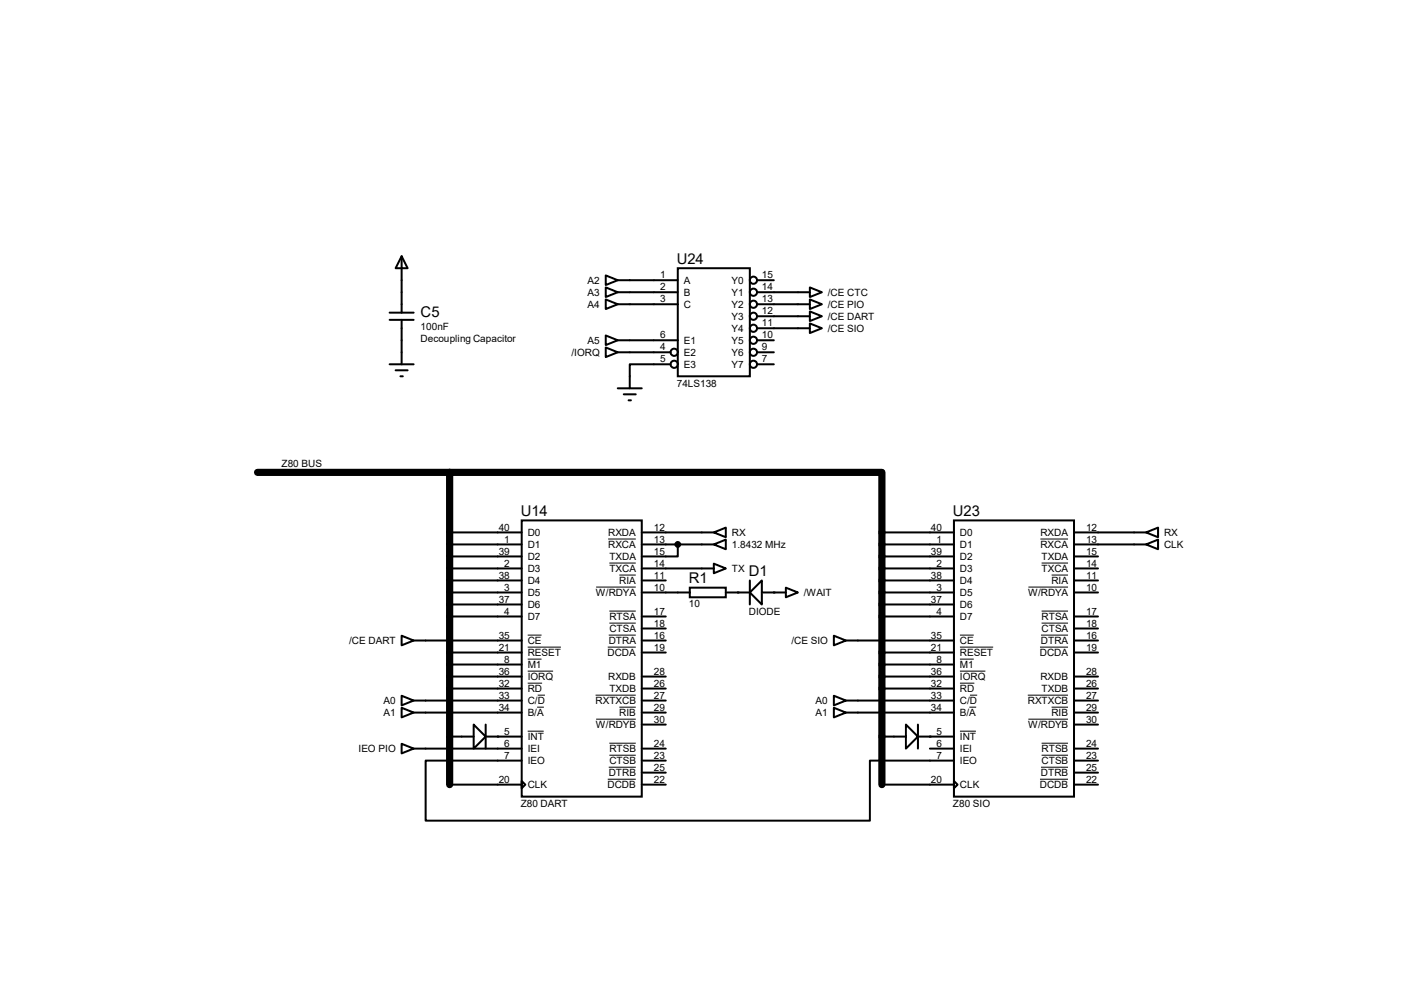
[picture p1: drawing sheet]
<svg xmlns="http://www.w3.org/2000/svg" width="297mm" height="210mm" viewBox="0 0 297 210" stroke-linecap="round" stroke-linejoin="round" font-family="sans-serif">
<path d="M54.5 99.9h40.6M95.1 99.9h91.5v66M95.1 99.9v66" fill="none" stroke="#000" stroke-width="1.5"/>
<g fill="none" stroke="#000" stroke-width=".42">
<path d="M85 54.2l1.2 2.5h-2.5zM85 54.2v11.9M128.1 58.3l2.6 1-2.6 1zM130.7 59.3h12.7M143.4 56.7h15.2v22.9h-15.2zM160.1 59.3h3.6M82.4 77h5.1M82.4 66.1h5.1M82.4 67.6h5.1M83.7 78.3h2.5M84.7 79.6h.5M85 67.6v9.4"/>
<path d="M128.1 73.5l2.6 1-2.6 1zM128.1 71l2.6 1-2.6 1zM128.1 63.3l2.6 1-2.6 1.1zM128.1 60.8l2.6 1-2.6 1zM130.7 61.8h12.7M130.7 64.3h12.7M130.7 72h12.7M130.7 74.5h11.2M141.9 77h-8.7v5.1M160.1 61.8h11.2M160.1 64.3h11.2M160.1 72h3.6"/>
<path d="M160.1 74.5h3.6M160.1 66.9h11.2M160.1 69.4h11.2M160.1 77h3.6M171.3 60.8l2.6 1-2.6 1zM171.3 63.3l2.6 1-2.6 1.1zM171.3 65.9l2.6 1-2.6 1zM171.3 68.4l2.6 1-2.6 1zM130.7 82.1h5.1M132 83.4h2.5M133 84.7h.5M95.1 112.6h15.3"/>
<path d="M95.1 115.1h15.3M95.1 117.7h15.3M110.4 110.1h25.4v58.4h-25.4zM135.8 112.6h15.2M135.8 115.1h15.2M143.4 115.1v2.6h-7.6M151 119.2l2.5 1-2.5 1zM151 115.1l2.5-1v2.1zM151 112.6l2.5-1v2zM186.6 112.6h15.2M186.6 115.1h15.2M186.6 117.7h15.2"/>
<path d="M201.8 110.1h25.4v58.4h-25.4zM227.2 112.6h15.2M227.2 115.1h15.2M227.2 117.7h5.1M242.4 112.6l2.6-1v2zM242.4 115.1l2.6-1v2.1zM85 134.5l2.5 1-2.5 1zM87.5 135.5h22.9M95.1 120.2h15.3M95.1 122.8h15.3M95.1 125.3h15.3M95.1 127.8h15.3"/>
<path d="M95.1 130.4h15.3M95.1 138h15.3M135.8 120.2h15.2M135.8 122.8h5M135.8 125.3h10.1M135.8 130.4h5M135.8 135.5h5M135.8 138h5M135.8 132.9h5M145.9 124.3h7.6v2h-7.6zM153.5 125.3h5.1M158.6 122.8v5"/>
<path d="M161.2 122.8v5l-2.6-2.5zM161.2 125.3h5M166.2 124.3l2.6 1-2.6 1zM176.4 134.5l2.5 1-2.5 1zM178.9 135.5h22.9M186.6 120.2h15.2M186.6 122.8h15.2M186.6 125.3h15.2M186.6 127.8h15.2M186.6 130.4h15.2M186.6 138h15.2M227.2 120.2h5.1"/>
<path d="M227.2 122.8h5.1M227.2 125.3h5.1M227.2 130.4h5.1M227.2 135.5h5.1M227.2 138h5.1M227.2 132.9h5.1M85 147.2l2.5 1-2.5 1zM85 149.7l2.5 1-2.5 1zM85 157.3l2.5 1-2.5 1zM87.5 148.2h22.9M87.5 150.7h22.9M87.5 158.3h22.9"/>
<path d="M95.1 140.5h15.3M95.1 143.1h15.3M95.1 145.6h15.3M95.1 155.8h5.1M100.2 153.2l2.5 2.6-2.5 2.5zM102.7 155.8h7.7M102.7 153.2v5.1M135.8 143.1h5M135.8 145.6h5M135.8 148.2h5M135.8 150.7h5M135.8 158.3h5"/>
<path d="M135.8 153.2h5M176.4 147.2l2.5 1-2.5 1zM176.4 149.7l2.5 1-2.5 1zM178.9 148.2h22.9M178.9 150.7h22.9M186.6 140.5h15.2M186.6 143.1h15.2M186.6 145.6h15.2M186.6 155.8h5M191.6 153.2l2.6 2.6-2.6 2.5zM194.2 155.8h7.6M194.2 153.2v5.1"/>
<path d="M196.7 158.3h5.1M227.2 143.1h5.1M227.2 145.6h5.1M227.2 148.2h5.1M227.2 150.7h5.1M227.2 158.3h5.1M227.2 153.2h5.1M95.1 165.9h15.3M110.4 165.2l.7 .7-.7 .8zM110.4 160.9h-20.4v12.7h94v-12.7h17.8M135.8 165.9h5M135.8 160.9h5"/>
<path d="M135.8 163.4h5M186.6 165.9h15.2M201.8 165.2l.8 .7-.8 .8zM227.2 165.9h5.1M227.2 160.9h5.1M227.2 163.4h5.1"/>
<circle cx="159.4" cy="59.3" r=".76"/>
<circle cx="142.6" cy="74.5" r=".76"/>
<circle cx="142.6" cy="77" r=".76"/>
<circle cx="159.4" cy="74.5" r=".76"/>
<circle cx="159.4" cy="77" r=".76"/>
<circle cx="159.4" cy="61.8" r=".76"/>
<circle cx="159.4" cy="66.9" r=".76"/>
<circle cx="159.4" cy="72" r=".76"/>
<circle cx="159.4" cy="69.4" r=".76"/>
<circle cx="159.4" cy="64.3" r=".76"/>
</g>
<g fill="#000">
<circle cx="156.1" cy="125.3" r=".21"/>
<circle cx="163.7" cy="125.3" r=".21"/>
<circle cx="105.3" cy="155.8" r=".21"/>
<circle cx="196.7" cy="155.8" r=".21"/>
</g>
<g fill="none" stroke="#000" stroke-width=".21">
<path d="M128.7 114h5.8M128.9 119.1h5.6M220.1 114h5.8M220.3 119.1h5.6M111.6 134.3h3M111.6 136.9h7.1M111.6 139.4h3M126.1 124.2h8.4M128.6 136.9h5.9M128.8 134.3h5.7M128.9 129.2h5.6M128.9 131.8h5.6"/>
<path d="M131 121.6h3.5M203.1 134.3h2.9M203.1 136.9h7M203.1 139.4h2.9M217.6 124.2h8.3M220 136.9h5.9M220.2 134.3h5.7M220.3 129.2h5.6M220.3 131.8h5.6M222.5 121.6h3.4M111.6 141.9h5.4M111.6 144.5h3.1"/>
<path d="M111.6 154.6h3.4M113.6 149.6h1.5M113.7 147h1.6M126 147h8.5M126.1 152.1h8.4M128.9 157.2h5.6M128.9 159.7h5.6M131 149.6h3.5M203.1 141.9h5.3M203.1 144.5h3M203.1 154.6h3.4M205.1 149.6h1.4"/>
<path d="M205.2 147h1.5M217.4 147h8.5M217.6 152.1h8.3M220.3 157.2h5.6M220.3 159.7h5.6M222.5 149.6h3.4M128.6 164.8h5.9M128.8 162.3h5.7M220 164.8h5.9M220.2 162.3h5.7"/>
</g>
<circle cx="143.4" cy="115.1" r=".51" fill="#000" stroke="#000" stroke-width=".42"/>
<g font-size="3.1">
<text x="143.2" y="55.8">U24</text>
<text x="89" y="67">C5</text>
<text x="110.2" y="109.2">U14</text>
<text x="201.6" y="109.2">U23</text>
<text x="145.7" y="123.4">R1</text>
<text x="158.4" y="121.9">D1</text>
</g>
<g font-size="2.1">
<text x="139.7" y="58.9">1</text>
<text x="161.2" y="58.9">15</text>
<text x="124.3" y="65.1">A4</text>
<text x="124.3" y="62.6">A3</text>
<text x="124.3" y="60">A2</text>
<text x="139.7" y="61.4">2</text>
<text x="139.7" y="64">3</text>
<text x="144.7" y="60">A</text>
<text x="144.7" y="62.6">B</text>
<text x="144.7" y="65.1">C</text>
<text x="154.8" y="60">Y0</text>
<text x="154.8" y="62.6">Y1</text>
<text x="154.8" y="65.1">Y2</text>
<text x="161.2" y="61.4">14</text>
<text x="161.2" y="64">13</text>
<text x="175.1" y="62.6">/CE CTC</text>
<text x="175.1" y="65.1">/CE PIO</text>
<text x="89" y="69.9">100nF</text>
<text x="139.7" y="71.6">6</text>
<text x="154.8" y="67.6">Y3</text>
<text x="154.8" y="70.2">Y4</text>
<text x="161.2" y="66.5">12</text>
<text x="161.2" y="69">11</text>
<text x="161.2" y="71.6">10</text>
<text x="175.1" y="67.6">/CE DART</text>
<text x="175.1" y="70.2">/CE SIO</text>
<text x="89" y="72.4">Decoupling Capacitor</text>
<text x="120.9" y="75.3">/IORQ</text>
<text x="124.3" y="72.7">A5</text>
<text x="139.7" y="74.1">4</text>
<text x="139.7" y="76.7">5</text>
<text x="144.7" y="72.7">E1</text>
<text x="144.7" y="75.3">E2</text>
<text x="144.7" y="77.8">E3</text>
<text x="154.8" y="72.7">Y5</text>
<text x="154.8" y="75.3">Y6</text>
<text x="154.8" y="77.8">Y7</text>
<text x="161.2" y="74.1">9</text>
<text x="161.2" y="76.7">7</text>
<text x="143.2" y="81.7">74LS138</text>
<text x="59.6" y="98.8">Z80 BUS</text>
<text x="105.5" y="112.2">40</text>
<text x="111.6" y="113.4">D0</text>
<text x="128.7" y="113.4">RXDA</text>
<text x="138.3" y="112.2">12</text>
<text x="154.8" y="113.4">RX</text>
<text x="196.9" y="112.2">40</text>
<text x="203.1" y="113.4">D0</text>
<text x="220.1" y="113.4">RXDA</text>
<text x="229.7" y="112.2">12</text>
<text x="246.3" y="113.4">RX</text>
<text x="105.5" y="117.3">39</text>
<text x="106.6" y="114.8">1</text>
<text x="106.6" y="119.8">2</text>
<text x="111.6" y="115.9">D1</text>
<text x="111.6" y="118.4">D2</text>
<text x="128.7" y="115.9">RXCA</text>
<text x="128.9" y="118.4">TXDA</text>
<text x="138.3" y="114.8">13</text>
<text x="138.3" y="117.3">15</text>
<text x="138.3" y="119.8">14</text>
<text x="154.8" y="115.9">1.8432 MHz</text>
<text x="196.9" y="117.3">39</text>
<text x="198.1" y="114.8">1</text>
<text x="198.1" y="119.8">2</text>
<text x="203.1" y="115.9">D1</text>
<text x="203.1" y="118.4">D2</text>
<text x="220.1" y="115.9">RXCA</text>
<text x="220.3" y="118.4">TXDA</text>
<text x="229.7" y="114.8">13</text>
<text x="229.7" y="117.3">15</text>
<text x="229.7" y="119.8">14</text>
<text x="246.3" y="115.9">CLK</text>
<text x="105.5" y="122.4">38</text>
<text x="106.6" y="124.9">3</text>
<text x="111.6" y="121">D3</text>
<text x="111.6" y="123.5">D4</text>
<text x="128.9" y="121">TXCA</text>
<text x="131" y="123.5">RIA</text>
<text x="138.3" y="122.4">11</text>
<text x="138.3" y="124.9">10</text>
<text x="154.8" y="121">TX</text>
<text x="196.9" y="122.4">38</text>
<text x="198.1" y="124.9">3</text>
<text x="203.1" y="121">D3</text>
<text x="203.1" y="123.5">D4</text>
<text x="220.3" y="121">TXCA</text>
<text x="222.4" y="123.5">RIA</text>
<text x="229.7" y="122.4">11</text>
<text x="229.7" y="124.9">10</text>
<text x="105.5" y="127.5">37</text>
<text x="106.6" y="130">4</text>
<text x="111.6" y="126.1">D5</text>
<text x="111.6" y="128.6">D6</text>
<text x="111.6" y="131.1">D7</text>
<text x="126.1" y="126.1">W/RDYA</text>
<text x="128.9" y="131.1">RTSA</text>
<text x="138.3" y="130">17</text>
<text x="145.7" y="128.5">10</text>
<text x="158.4" y="130">DIODE</text>
<text x="170.1" y="126.1">/WAIT</text>
<text x="196.9" y="127.5">37</text>
<text x="198.1" y="130">4</text>
<text x="203.1" y="126.1">D5</text>
<text x="203.1" y="128.6">D6</text>
<text x="203.1" y="131.1">D7</text>
<text x="217.5" y="126.1">W/RDYA</text>
<text x="220.3" y="131.1">RTSA</text>
<text x="229.7" y="130">17</text>
<text x="73.9" y="136.2">/CE DART</text>
<text x="105.5" y="135.1">35</text>
<text x="105.5" y="137.6">21</text>
<text x="111.6" y="136.2">CE</text>
<text x="128.8" y="136.2">DTRA</text>
<text x="128.9" y="133.7">CTSA</text>
<text x="138.3" y="132.5">18</text>
<text x="138.3" y="135.1">16</text>
<text x="138.3" y="137.6">19</text>
<text x="167.4" y="136.2">/CE SIO</text>
<text x="196.9" y="135.1">35</text>
<text x="196.9" y="137.6">21</text>
<text x="203.1" y="136.2">CE</text>
<text x="220.2" y="136.2">DTRA</text>
<text x="220.3" y="133.7">CTSA</text>
<text x="229.7" y="132.5">18</text>
<text x="229.7" y="135.1">16</text>
<text x="229.7" y="137.6">19</text>
<text x="105.5" y="142.7">36</text>
<text x="106.6" y="140.2">8</text>
<text x="111.6" y="138.8">RESET</text>
<text x="111.6" y="141.3">M1</text>
<text x="111.6" y="143.8">IORQ</text>
<text x="128.5" y="138.8">DCDA</text>
<text x="128.7" y="143.8">RXDB</text>
<text x="138.3" y="142.7">28</text>
<text x="196.9" y="142.7">36</text>
<text x="198.1" y="140.2">8</text>
<text x="203.1" y="138.8">RESET</text>
<text x="203.1" y="141.3">M1</text>
<text x="203.1" y="143.8">IORQ</text>
<text x="220" y="138.8">DCDA</text>
<text x="220.1" y="143.8">RXDB</text>
<text x="229.7" y="142.7">28</text>
<text x="81.1" y="148.9">A0</text>
<text x="105.5" y="145.2">32</text>
<text x="105.5" y="147.8">33</text>
<text x="111.6" y="146.4">RD</text>
<text x="111.6" y="148.9">C/D</text>
<text x="126" y="148.9">RXTXCB</text>
<text x="128.9" y="146.4">TXDB</text>
<text x="138.3" y="145.2">26</text>
<text x="138.3" y="147.8">27</text>
<text x="172.6" y="148.9">A0</text>
<text x="196.9" y="145.2">32</text>
<text x="196.9" y="147.8">33</text>
<text x="203.1" y="146.4">RD</text>
<text x="203.1" y="148.9">C/D</text>
<text x="217.4" y="148.9">RXTXCB</text>
<text x="220.3" y="146.4">TXDB</text>
<text x="229.7" y="145.2">26</text>
<text x="229.7" y="147.8">27</text>
<text x="81.1" y="151.5">A1</text>
<text x="105.5" y="150.3">34</text>
<text x="106.6" y="155.4">5</text>
<text x="111.6" y="151.5">B/A</text>
<text x="126.1" y="154">W/RDYB</text>
<text x="131" y="151.5">RIB</text>
<text x="138.3" y="150.3">29</text>
<text x="138.3" y="152.9">30</text>
<text x="172.6" y="151.5">A1</text>
<text x="196.9" y="150.3">34</text>
<text x="198.1" y="155.4">5</text>
<text x="203.1" y="151.5">B/A</text>
<text x="217.5" y="154">W/RDYB</text>
<text x="222.4" y="151.5">RIB</text>
<text x="229.7" y="150.3">29</text>
<text x="229.7" y="152.9">30</text>
<text x="75.9" y="159.1">IEO PIO</text>
<text x="106.6" y="157.9">6</text>
<text x="106.6" y="160.5">7</text>
<text x="111.6" y="156.5">INT</text>
<text x="111.6" y="159.1">IEI</text>
<text x="111.6" y="161.6">IEO</text>
<text x="128.9" y="159.1">RTSB</text>
<text x="128.9" y="161.6">CTSB</text>
<text x="138.3" y="157.9">24</text>
<text x="138.3" y="160.5">23</text>
<text x="198.1" y="157.9">6</text>
<text x="198.1" y="160.5">7</text>
<text x="203.1" y="156.5">INT</text>
<text x="203.1" y="159.1">IEI</text>
<text x="203.1" y="161.6">IEO</text>
<text x="220.3" y="159.1">RTSB</text>
<text x="220.3" y="161.6">CTSB</text>
<text x="229.7" y="157.9">24</text>
<text x="229.7" y="160.5">23</text>
<text x="105.5" y="165.6">20</text>
<text x="111.6" y="166.7">CLK</text>
<text x="128.5" y="166.7">DCDB</text>
<text x="128.8" y="164.2">DTRB</text>
<text x="138.3" y="163">25</text>
<text x="138.3" y="165.6">22</text>
<text x="196.9" y="165.6">20</text>
<text x="203.1" y="166.7">CLK</text>
<text x="220" y="166.7">DCDB</text>
<text x="220.2" y="164.2">DTRB</text>
<text x="229.7" y="163">25</text>
<text x="229.7" y="165.6">22</text>
<text x="110.2" y="170.6">Z80 DART</text>
<text x="201.6" y="170.6">Z80 SIO</text>
</g>
</svg>
